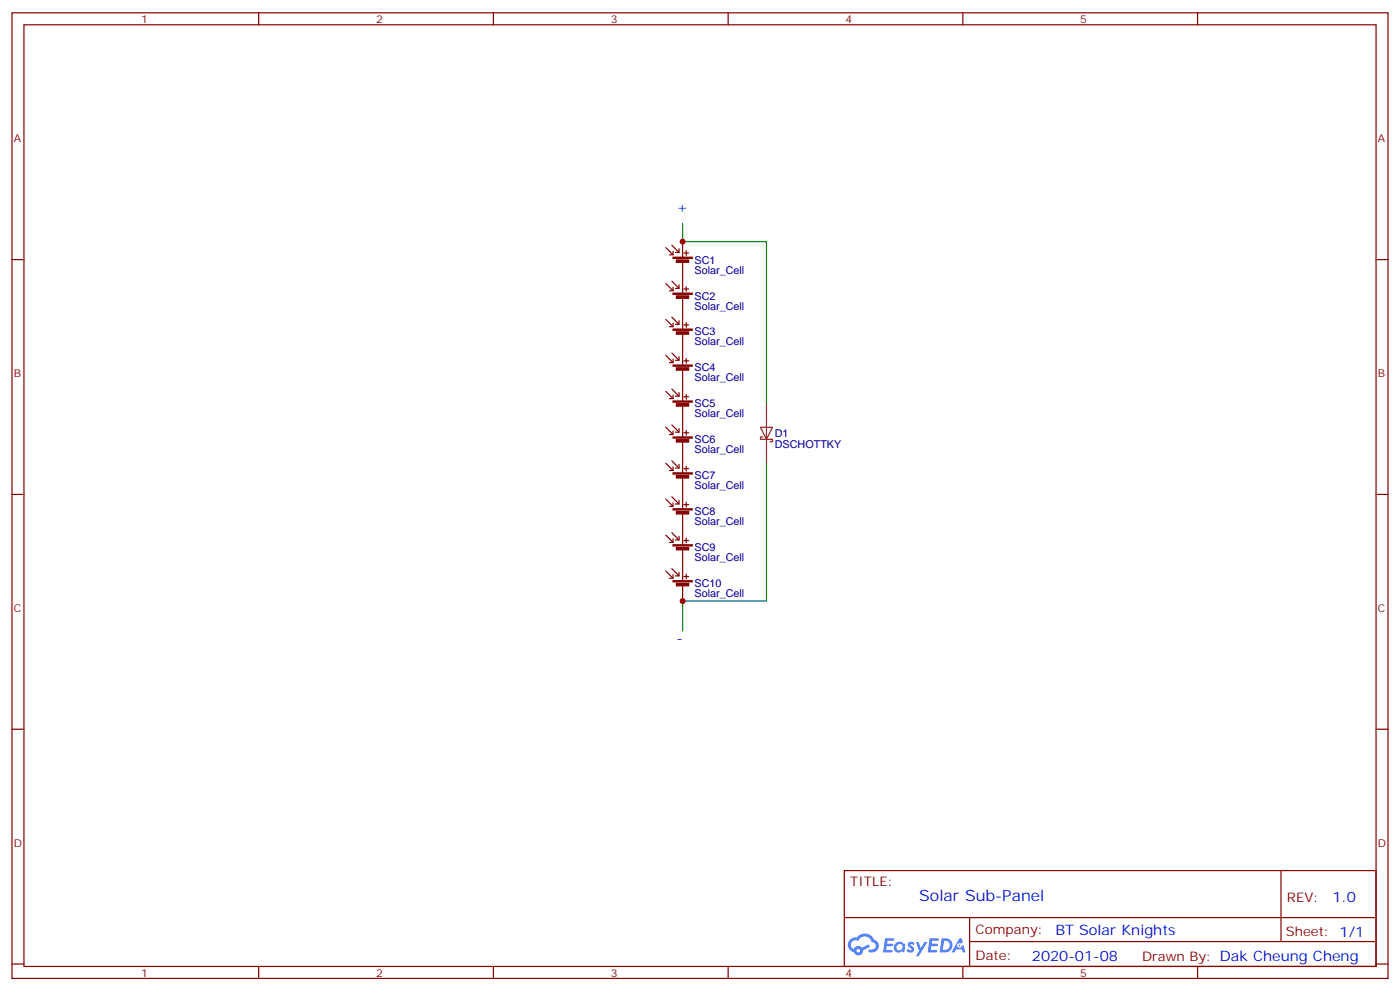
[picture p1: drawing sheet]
<svg xmlns="http://www.w3.org/2000/svg" width="412mm" height="292mm" viewBox="0 0 412 292" stroke-linecap="round" stroke-linejoin="round" font-family="sans-serif">
<g fill="none" stroke="#870000" stroke-width=".35">
<path d="M3.5 3.8h405.4v284.3h-405.4zM7.1 7.3h398.2v277.3h-398.2zM76.2 3.8v3.5M145.3 3.8v3.5M214.5 3.8v3.5M283.6 3.8v3.5M352.8 3.8v3.5M3.5 76.4h3.6M405.3 76.4h3.6M3.5 145.6h3.6M405.3 145.6h3.6M3.5 214.7h3.6"/>
<path d="M405.3 214.7h3.6M248.7 256.4h156.6v28.2h-156.6zM377.3 256.4v20.9M248.7 270.2h156.5M285.6 277.3h119.6M285.6 270.2v14.1M3.5 283.9h3.6M76.2 284.6v3.5M145.3 284.6v3.5M214.5 284.6v3.5M283.6 284.6v3.5M352.8 284.6v3.5"/>
<path d="M405.3 283.9h3.6"/>
</g>
<g fill="#5487ff">
<path d="M267.7 277.5a1.22 1.22 0 0 1 1.7 .3l-.4 .6a.47 .47 0 0 0-.3-.4 .47 .47 0 0 0-.5 .2l.1 .2a1.14 1.14 0 0 1 .8 1.7 1.14 1.14 0 0 1-1.9 0l-.2-.2 .5-.5 .7 .4a.29 .29 0 0 0 .3-.2 .29 .29 0 0 0-.2-.4 1.04 1.04 0 0 1-.6-1.7z"/>
<path d="M260.7 276.3h2.4l.3 .2-.2 .5h-1.8l-.1 .9h1.5l.3 .4-.3 .3h-1.6l-.2 1.1 1.7 .1 .2 .3-.2 .3h-2.6z"/>
<path d="M273.8 276.3h2.4l.3 .2-.1 .5h-1.8l-.2 .9h1.6l.3 .4-.4 .3h-1.6l-.1 1.1 1.7 .1 .2 .3-.2 .3h-2.6z"/>
<path d="M282.6 276.3h.7l.3 1.2-.6 .4a.69 .69 0 0 0-1 .2 .69 .69 0 0 0 .4 1 .69 .69 0 0 0 .9-.6l.5-.3 .6 2.2h-.8l-.2-.8h-1.8l-.5 .8h-.8z"/>
<path d="M269.8 277.4h.8l.6 1.8 1.1-1.8h.9l-2.6 4.2h-.8l.9-1.6z"/>
<path d="M277.4 276.3l-.6 4.1h1.3a2.11 2.11 0 0 0 2.5-2.1 2.11 2.11 0 0 0-2.5-2zM278.1 277a1.39 1.39 0 0 1 1.7 1.4 1.39 1.39 0 0 1-1.8 1.3h-.3z"/>
<path d="M263.7 277.9a1.54 1.54 0 0 0-.1 2.2 1.54 1.54 0 0 0 2.2 .1l.6 .2 .3-2.3-.2-.2h-.4a1.49 1.49 0 0 0-2.4 0zM264 278.9a.94 .94 0 0 1 1.8 0 .94 .94 0 0 1-1.8 0z"/>
<path d="M250.4 276.7a2.18 2.18 0 0 0 1.1 3.7 1.44 1.44 0 0 0 1.6 .9 1.44 1.44 0 0 0 1.2-1.5l2-1-.5-.7-1.9 .9a1.47 1.47 0 0 0-2.4 .5 1.39 1.39 0 0 1-.7-2 1.39 1.39 0 0 1 2-.4 2.12 2.12 0 0 1 2.2-1.3 2.12 2.12 0 0 1 1.9 1.7 1.14 1.14 0 0 1 1.1 1.4 1.14 1.14 0 0 1-1.7 .7 .43 .43 0 0 0-.5 .4 .43 .43 0 0 0 .4 .5 1.98 1.98 0 0 0 2.5-1.3 1.98 1.98 0 0 0-1.2-2.5 3.1 3.1 0 0 0-5.3-.7l-.9 .1zM252.3 280a.55 .55 0 0 1 1.1 0 .55 .55 0 0 1-1.1 0z"/>
<circle cx="282.6" cy="278.4" r=".26"/>
</g>
<g fill="#850000" stroke="#850000" stroke-width=".35">
<path d="M198.3 75.7h5.6v.4h-5.6z"/>
<path d="M199.2 76.6h3.6v.7h-3.6z"/>
<path d="M198.3 86.3h5.6v.4h-5.6z"/>
<path d="M199.2 87.1h3.6v.7h-3.6z"/>
<path d="M198.3 96.9h5.6v.4h-5.6z"/>
<path d="M199.2 97.7h3.6v.7h-3.6z"/>
<path d="M198.3 107.5h5.6v.3h-5.6z"/>
<path d="M199.2 108.3h3.6v.7h-3.6z"/>
<path d="M198.3 118.1h5.6v.3h-5.6z"/>
<path d="M199.2 118.9h3.6v.7h-3.6z"/>
<path d="M198.3 128.7h5.6v.3h-5.6z"/>
<path d="M199.2 129.5h3.6v.7h-3.6z"/>
<path d="M198.3 139.2h5.6v.4h-5.6z"/>
<path d="M199.2 140.1h3.6v.7h-3.6z"/>
<path d="M198.3 149.8h5.6v.4h-5.6z"/>
<path d="M199.2 150.6h3.6v.7h-3.6z"/>
<path d="M198.3 160.4h5.6v.4h-5.6z"/>
<path d="M199.2 161.2h3.6v.7h-3.6z"/>
<path d="M198.3 171h5.6v.3h-5.6z"/>
<path d="M199.2 171.8h3.6v.7h-3.6z"/>
</g>
<g fill="none" stroke="#850000" stroke-width=".35">
<path d="M196.1 72.9l2.2 2.1M197.9 72.2l2.1 2.1M198.3 74v1h-1.1M200 73.3v1h-1M201.1 71.2v4.5M201.1 77.2v9.1M201.4 74.5h1.4M202.1 73.8v1.4M196.1 83.5l2.2 2.1M196.1 94.1l2.2 2.1M197.9 82.8l2.1 2.1M197.9 93.4l2.1 2.1"/>
<path d="M198.3 84.6v1h-1.1M198.3 95.1v1.1h-1.1M200 83.9v1h-1M200 94.4v1.1h-1M201.1 87.7v9.2M201.1 98.3v9.2M201.4 85.1h1.4M201.4 95.7h1.4M202.1 84.4v1.4M202.1 95v1.4M196.1 104.7l2.2 2.1M196.1 115.3l2.2 2.1"/>
<path d="M197.9 104l2.1 2.1M197.9 114.5l2.1 2.2M198.3 105.7v1.1h-1.1M198.3 116.3v1.1h-1.1M200 105v1.1h-1M200 115.6v1.1h-1M201.1 108.9v9.2M201.1 119.5v9.2M201.4 106.3h1.4M201.4 116.8h1.4M202.1 105.6v1.4M202.1 116.1v1.4"/>
<path d="M196.1 125.8l2.2 2.2M196.1 136.4l2.2 2.1M197.9 125.1l2.1 2.1M197.9 135.7l2.1 2.1M198.3 126.9v1.1h-1.1M198.3 137.5v1h-1.1M200 126.2v1h-1M200 136.8v1h-1M201.1 130.1v9.1M201.4 127.4h1.4M201.4 138h1.4M202.1 126.7v1.4"/>
<path d="M202.1 137.3v1.4M196.1 147l2.2 2.1M196.1 157.6l2.2 2.1M197.9 146.3l2.1 2.1M197.9 156.9l2.1 2.1M198.3 148.1v1h-1.1M198.3 158.6v1.1h-1.1M200 147.4v1h-1M200 157.9v1.1h-1M201.1 140.7v9.1M201.1 151.2v9.2M201.4 148.6h1.4"/>
<path d="M201.4 159.2h1.4M202.1 147.9v1.4M202.1 158.5v1.4M196.1 168.2l2.2 2.1M197.9 167.5l2.1 2.1M198.3 169.2v1.1h-1.1M200 168.5v1.1h-1M201.1 161.8v9.2M201.1 172.4v4.6M201.4 169.8h1.4M202.1 169.1v1.4"/>
</g>
<path d="M225.8 118.8v17.6M224 125.8h3.5l-1.7 3.6zM224.7 128.7h-.7v.7h3.5v.7h-.7" fill="none" stroke="#8c2424" stroke-width=".35"/>
<path d="M201.1 65.9v5.3h24.7v47.6M225.8 136.4v40.6h-24.7v8.8" fill="none" stroke="#008700" stroke-width=".35"/>
<g fill="#c00">
<circle cx="201.1" cy="71.2" r=".88"/>
<circle cx="201.1" cy="177" r=".88"/>
</g>
<text font-size="4.6" fill="#00f" x="270.8" y="265.4">Solar Sub-Panel</text>
<g font-size="4.2" fill="#00f">
<text x="199.3" y="62.3">+</text>
<text x="199.3" y="189.3">-</text>
<text x="392.5" y="265.6">1.0</text>
<text x="310.9" y="275.2">BT Solar Knights</text>
<text x="304" y="283">2020-01-08</text>
</g>
<g font-size="3.9" fill="#800">
<text x="250.5" y="260.9">TITLE:</text>
<text x="379.1" y="265.6">REV:</text>
<text x="287.4" y="275.1">Company:</text>
<text x="378.7" y="275.8">Sheet: 1/1</text>
<text x="287.4" y="282.8">Date:</text>
<text x="336.4" y="282.9">Drawn By: Dak Cheung Cheng</text>
</g>
<g font-size="3.2" fill="#800">
<text x="41.6" y="6.8">1</text>
<text x="110.8" y="6.8">2</text>
<text x="179.9" y="6.8">3</text>
<text x="249.1" y="6.8">4</text>
<text x="318.2" y="6.8">5</text>
<text x="4.1" y="41.9">A</text>
<text x="405.9" y="41.9">A</text>
<text x="4.1" y="111">B</text>
<text x="405.9" y="111">B</text>
<text x="4.1" y="180.2">C</text>
<text x="405.9" y="180.2">C</text>
<text x="4.1" y="249.3">D</text>
<text x="405.9" y="249.3">D</text>
<text x="41.6" y="287.6">1</text>
<text x="110.8" y="287.6">2</text>
<text x="179.9" y="287.6">3</text>
<text x="249.1" y="287.6">4</text>
<text x="318.2" y="287.6">5</text>
</g>
<g font-size="3.2" fill="#000080">
<text x="204.6" y="77.6">SC1</text>
<text x="204.6" y="80.6">Solar_Cell</text>
<text x="204.6" y="88.2">SC2</text>
<text x="204.6" y="91.1">Solar_Cell</text>
<text x="204.6" y="101.7">Solar_Cell</text>
<text x="204.6" y="98.8">SC3</text>
<text x="204.6" y="112.3">Solar_Cell</text>
<text x="204.6" y="109.4">SC4</text>
<text x="204.6" y="120">SC5</text>
<text x="204.6" y="122.9">Solar_Cell</text>
<text x="204.6" y="130.5">SC6</text>
<text x="228.2" y="132">DSCHOTTKY</text>
<text x="228.2" y="128.7">D1</text>
<text x="204.6" y="133.5">Solar_Cell</text>
<text x="204.6" y="141.1">SC7</text>
<text x="204.6" y="144.1">Solar_Cell</text>
<text x="204.6" y="154.6">Solar_Cell</text>
<text x="204.6" y="151.7">SC8</text>
<text x="204.6" y="165.2">Solar_Cell</text>
<text x="204.6" y="162.3">SC9</text>
<text x="204.6" y="172.9">SC10</text>
<text x="204.6" y="175.8">Solar_Cell</text>
</g>
</svg>
